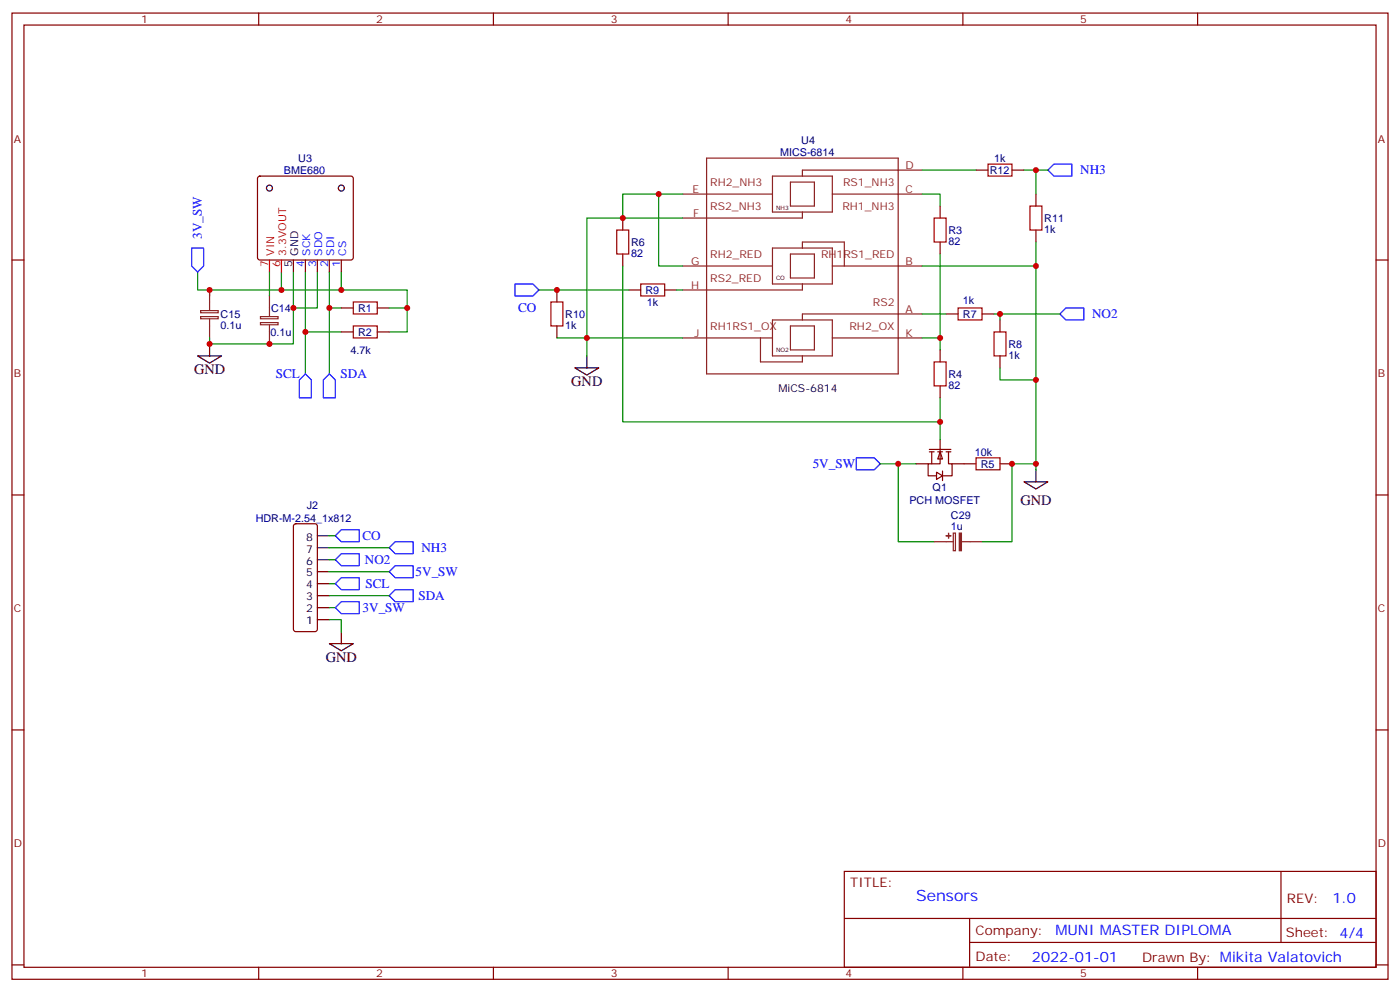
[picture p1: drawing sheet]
# Altium schematic sheet Sensors.schdoc
size 222 x 130 mm

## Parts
C14  0.1u  [C0603]
C15  0.1u  [C0603]
C29  1u  [CASE-A_3216]
J2  HDR-M-2.54_1x812  [HDR-M-2.54_1X8]
Q1  PCH MOSFET  [PG-SOT23-3_L2.9-W1.3-P1.90-LS2.4-BR]
R1  4.7kΩ  [R0603]
R2  4.7kΩ  [R0603]  (value not drawn)
R3  82Ω  [R0603]
R4  82Ω  [R0603]
R5  10kΩ  [R0603]
R6  82Ω  [R0603]
R7  1k  [R0603]
R8  1k  [R0603]
R9  1k  [R0603]
R10  1k  [R0603]
R11  1k  [R0603]
R12  1k  [R0603]
U3  BME680  [LGA-8-3X3MM]
U4  MICS-6814  [SNR10-SMD-1.25-7.5X5.5MM]

## Ports
3V_SW (in), 5V_SW (in), CO (in), NH3 (in), NO2 (in), SCL (in), SDA (in)

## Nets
GND: C14.1 C15.1 C29.2 J2.1 R5.1 R6.1 R8.1 R10.2 R11.2 U3.3(SDO) U3.5(GND) U4.B(RH1RS1_RED) U4.E(RH2_NH3) U4.F(RS2_NH3) U4.G(RH2_RED) U4.J(RH1RS1_OX)
3V_SW: C15.2 J2.2 R1.1 R2.1 U3.1(CS) U3.6(3.3VOUT) ; port 3V_SW
5V_SW: C29.1 J2.5 Q1.2(S) ; port 5V_SW
CO: J2.8 R9.1 R10.1 ; port CO
NH3: J2.7 R11.1 R12.2 ; port NH3
NO2: J2.6 R7.2 R8.2 ; port NO2
SCL: J2.4 R2.2 U3.4(SCK) ; port SCL
SDA: J2.3 R1.2 U3.2(SDI) ; port SDA
NetC14_2: C14.2 U3.7(VIN)
NetQ1_1: Q1.1(G) R4.1 R6.2
NetQ1_3: Q1.3(D) R5.2
NetR3_1: R3.1 R4.2 U4.K(RH2_OX)
NetR3_2: R3.2 U4.C(RH1_NH3)
NetR7_1: R7.1 U4.A(RS2)
NetR9_2: R9.2 U4.H(RS2_RED)
NetR12_1: R12.1 U4.D(RS1_NH3)
